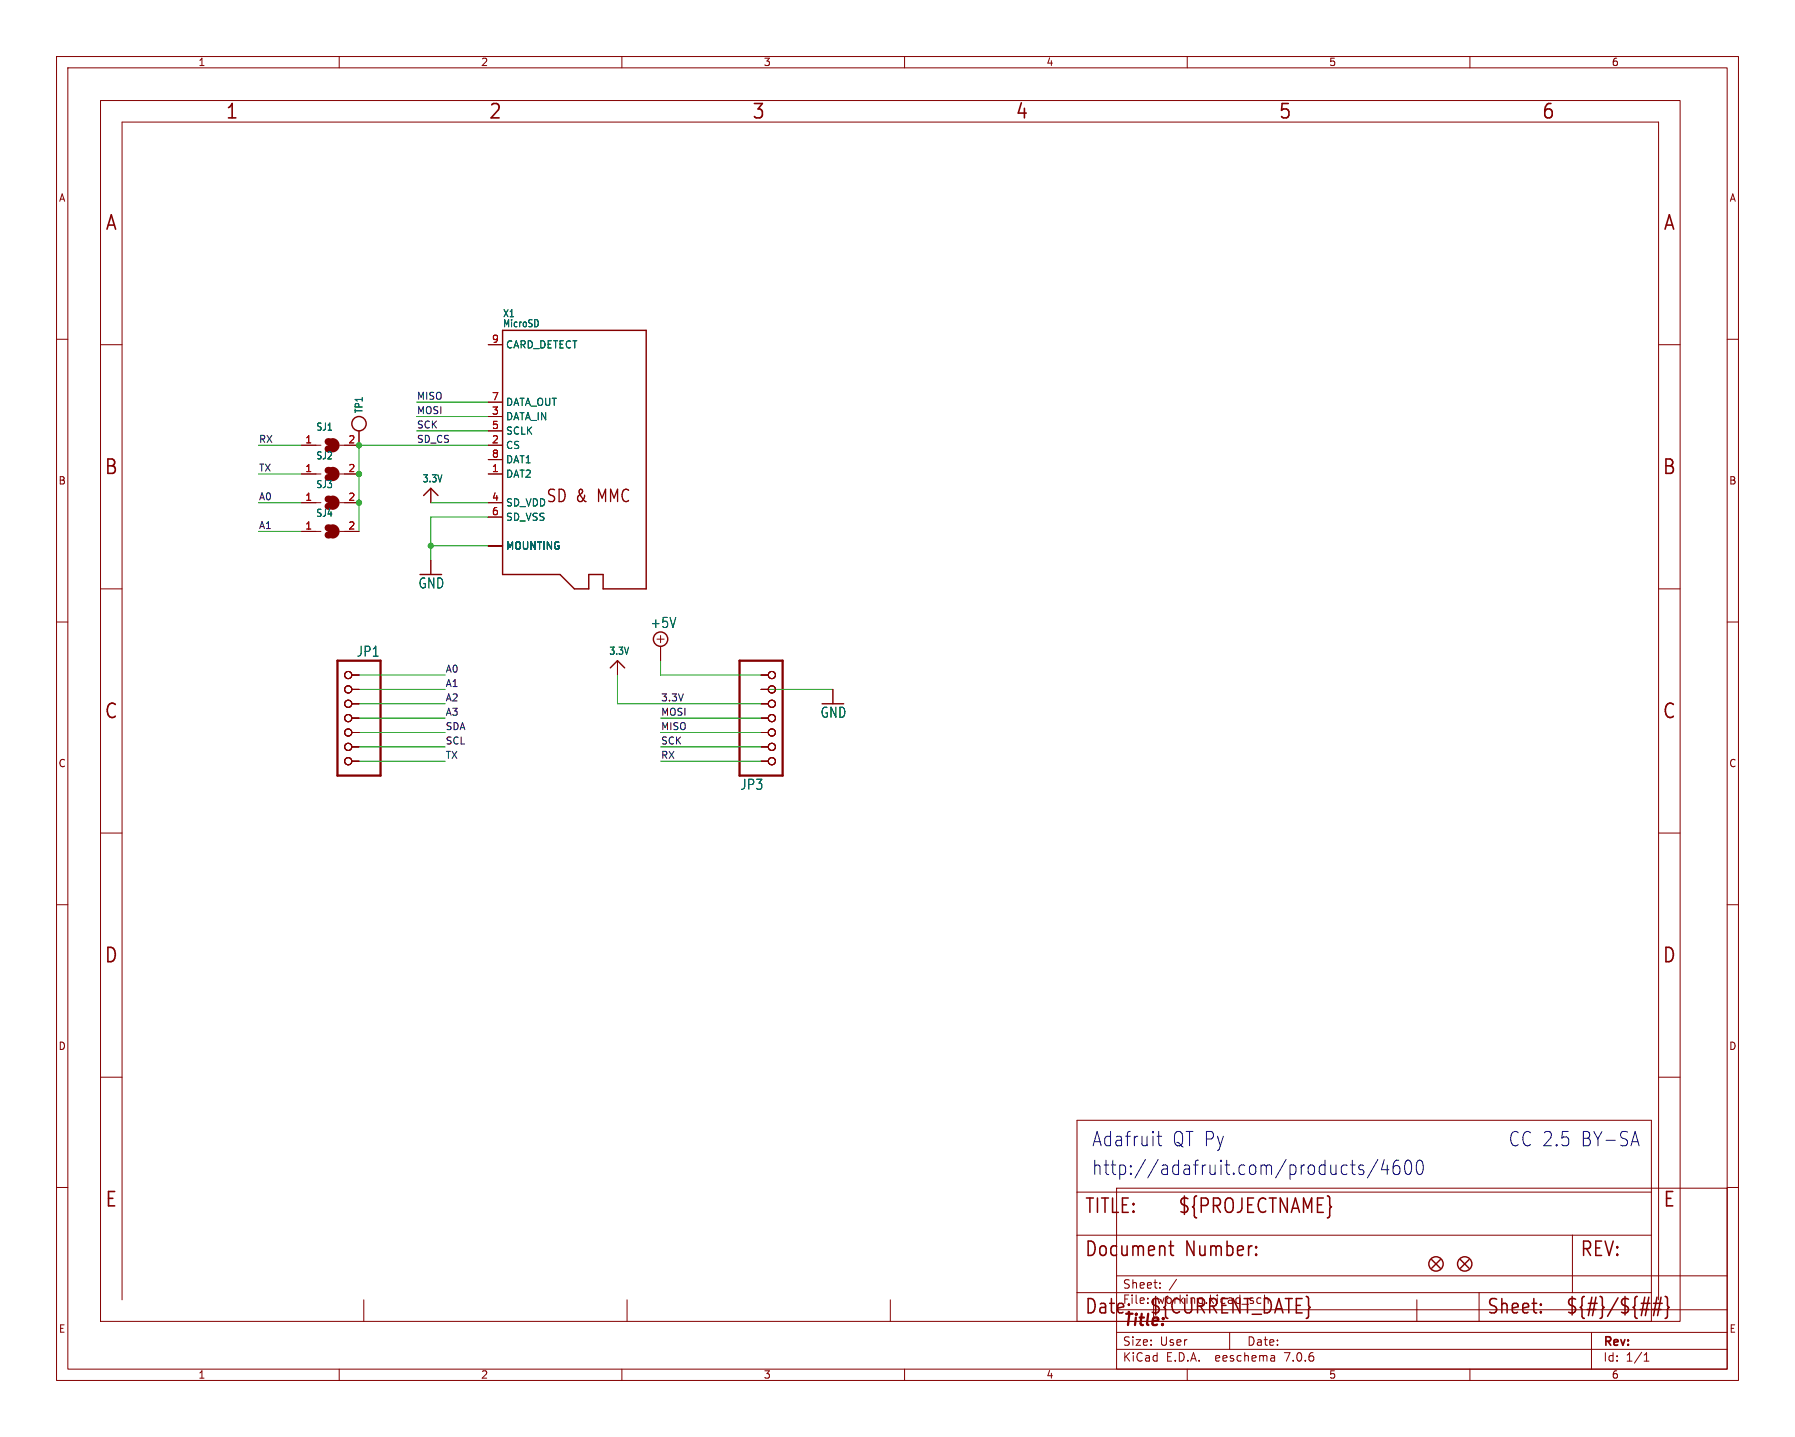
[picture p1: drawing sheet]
(kicad_sch (version 20230121) (generator eeschema)

 (paper "User" 317.5 254.127)

 (lib_symbols
  (symbol "working-eagle-import:+5V" (power) (in_bom yes) (on_board yes)
   (property "Reference" "#SUPPLY" (at 0 0 0) (effects (font (size 1.27 1.27)) hide))
   (property "Value" "+5V" (at -1.905 3.175 0) (effects (font (size 1.778 1.5113)) (justify left bottom)))
   (property "Footprint" "" (at 0 0 0) (effects (font (size 1.27 1.27)) hide))
   (property "Datasheet" "" (at 0 0 0) (effects (font (size 1.27 1.27)) hide))
   (property "ki_locked" "" (at 0 0 0) (effects (font (size 1.27 1.27))))
   (symbol "+5V_1_0"
    (polyline (pts (xy -0.635 1.27) (xy 0.635 1.27)) (stroke (width 0.1524) (type solid)) (fill (type none)))
    (polyline (pts (xy 0 0.635) (xy 0 1.905)) (stroke (width 0.1524) (type solid)) (fill (type none)))
    (circle (center 0 1.27) (radius 1.27) (stroke (width 0.254) (type solid)) (fill (type none)))
    (pin power_in line (at 0 -2.54 90) (length 2.54) (name "+5V" (effects (font (size 0 0)))) (number "1" (effects (font (size 0 0)))))))
  (symbol "working-eagle-import:3.3V" (power) (in_bom yes) (on_board yes)
   (property "Reference" "" (at 0 0 0) (effects (font (size 1.27 1.27)) hide))
   (property "Value" "3.3V" (at -1.524 1.016 0) (effects (font (size 1.27 1.0795)) (justify left bottom)))
   (property "Footprint" "" (at 0 0 0) (effects (font (size 1.27 1.27)) hide))
   (property "Datasheet" "" (at 0 0 0) (effects (font (size 1.27 1.27)) hide))
   (property "ki_locked" "" (at 0 0 0) (effects (font (size 1.27 1.27))))
   (symbol "3.3V_1_0"
    (polyline (pts (xy -1.27 -1.27) (xy 0 0)) (stroke (width 0.254) (type solid)) (fill (type none)))
    (polyline (pts (xy 0 0) (xy 1.27 -1.27)) (stroke (width 0.254) (type solid)) (fill (type none)))
    (pin power_in line (at 0 -2.54 90) (length 2.54) (name "3.3V" (effects (font (size 0 0)))) (number "1" (effects (font (size 0 0)))))))
  (symbol "working-eagle-import:FIDUCIAL_1MM" (in_bom yes) (on_board yes)
   (property "Reference" "FID" (at 0 0 0) (effects (font (size 1.27 1.27)) hide))
   (property "Value" "" (at 0 0 0) (effects (font (size 1.27 1.27)) hide))
   (property "Footprint" "working:FIDUCIAL_1MM" (at 0 0 0) (effects (font (size 1.27 1.27)) hide))
   (property "Datasheet" "" (at 0 0 0) (effects (font (size 1.27 1.27)) hide))
   (property "ki_locked" "" (at 0 0 0) (effects (font (size 1.27 1.27))))
   (symbol "FIDUCIAL_1MM_1_0"
    (polyline (pts (xy -0.762 0.762) (xy 0.762 -0.762)) (stroke (width 0.254) (type solid)) (fill (type none)))
    (polyline (pts (xy 0.762 0.762) (xy -0.762 -0.762)) (stroke (width 0.254) (type solid)) (fill (type none)))
    (circle (center 0 0) (radius 1.27) (stroke (width 0.254) (type solid)) (fill (type none)))))
  (symbol "working-eagle-import:FRAME_A_L" (in_bom yes) (on_board yes)
   (property "Reference" "#FRAME" (at 0 0 0) (effects (font (size 1.27 1.27)) hide))
   (property "Value" "" (at 0 0 0) (effects (font (size 1.27 1.27)) hide))
   (property "Footprint" "" (at 0 0 0) (effects (font (size 1.27 1.27)) hide))
   (property "Datasheet" "" (at 0 0 0) (effects (font (size 1.27 1.27)) hide))
   (property "ki_locked" "" (at 0 0 0) (effects (font (size 1.27 1.27))))
   (symbol "FRAME_A_L_1_0"
    (polyline (pts (xy 0 43.18) (xy 3.81 43.18)) (stroke (width 0) (type default)) (fill (type none)))
    (polyline (pts (xy 0 86.36) (xy 3.81 86.36)) (stroke (width 0) (type default)) (fill (type none)))
    (polyline (pts (xy 0 129.54) (xy 3.81 129.54)) (stroke (width 0) (type default)) (fill (type none)))
    (polyline (pts (xy 0 172.72) (xy 3.81 172.72)) (stroke (width 0) (type default)) (fill (type none)))
    (polyline (pts (xy 3.81 3.81) (xy 3.81 212.09)) (stroke (width 0) (type default)) (fill (type none)))
    (polyline (pts (xy 46.5667 0) (xy 46.5667 3.81)) (stroke (width 0) (type default)) (fill (type none)))
    (polyline (pts (xy 93.1333 0) (xy 93.1333 3.81)) (stroke (width 0) (type default)) (fill (type none)))
    (polyline (pts (xy 139.7 0) (xy 139.7 3.81)) (stroke (width 0) (type default)) (fill (type none)))
    (polyline (pts (xy 186.2667 0) (xy 186.2667 3.81)) (stroke (width 0) (type default)) (fill (type none)))
    (polyline (pts (xy 232.8333 0) (xy 232.8333 3.81)) (stroke (width 0) (type default)) (fill (type none)))
    (polyline (pts (xy 275.59 3.81) (xy 275.59 212.09)) (stroke (width 0) (type default)) (fill (type none)))
    (polyline (pts (xy 275.59 43.18) (xy 279.4 43.18)) (stroke (width 0) (type default)) (fill (type none)))
    (polyline (pts (xy 275.59 86.36) (xy 279.4 86.36)) (stroke (width 0) (type default)) (fill (type none)))
    (polyline (pts (xy 275.59 129.54) (xy 279.4 129.54)) (stroke (width 0) (type default)) (fill (type none)))
    (polyline (pts (xy 275.59 172.72) (xy 279.4 172.72)) (stroke (width 0) (type default)) (fill (type none)))
    (polyline (pts (xy 275.59 212.09) (xy 3.81 212.09)) (stroke (width 0) (type default)) (fill (type none)))
    (polyline (pts (xy 0 0) (xy 279.4 0) (xy 279.4 215.9) (xy 0 215.9) (xy 0 0)) (stroke (width 0) (type default)) (fill (type none)))
    (text "1" (at 23.2833 213.995 0) (effects (font (size 2.54 2.286))))
    (text "2" (at 69.85 213.995 0) (effects (font (size 2.54 2.286))))
    (text "3" (at 116.4167 213.995 0) (effects (font (size 2.54 2.286))))
    (text "4" (at 162.9833 213.995 0) (effects (font (size 2.54 2.286))))
    (text "5" (at 209.55 213.995 0) (effects (font (size 2.54 2.286))))
    (text "6" (at 256.1167 213.995 0) (effects (font (size 2.54 2.286))))
    (text "A" (at 1.905 194.31 0) (effects (font (size 2.54 2.286))))
    (text "A" (at 277.495 194.31 0) (effects (font (size 2.54 2.286))))
    (text "B" (at 1.905 151.13 0) (effects (font (size 2.54 2.286))))
    (text "B" (at 277.495 151.13 0) (effects (font (size 2.54 2.286))))
    (text "C" (at 1.905 107.95 0) (effects (font (size 2.54 2.286))))
    (text "C" (at 277.495 107.95 0) (effects (font (size 2.54 2.286))))
    (text "D" (at 1.905 64.77 0) (effects (font (size 2.54 2.286))))
    (text "D" (at 277.495 64.77 0) (effects (font (size 2.54 2.286))))
    (text "E" (at 1.905 21.59 0) (effects (font (size 2.54 2.286))))
    (text "E" (at 277.495 21.59 0) (effects (font (size 2.54 2.286)))))
   (symbol "FRAME_A_L_2_0"
    (polyline (pts (xy 0 0) (xy 0 5.08)) (stroke (width 0.1016) (type solid)) (fill (type none)))
    (polyline (pts (xy 0 0) (xy 71.12 0)) (stroke (width 0.1016) (type solid)) (fill (type none)))
    (polyline (pts (xy 0 5.08) (xy 0 15.24)) (stroke (width 0.1016) (type solid)) (fill (type none)))
    (polyline (pts (xy 0 5.08) (xy 71.12 5.08)) (stroke (width 0.1016) (type solid)) (fill (type none)))
    (polyline (pts (xy 0 15.24) (xy 0 22.86)) (stroke (width 0.1016) (type solid)) (fill (type none)))
    (polyline (pts (xy 0 22.86) (xy 0 35.56)) (stroke (width 0.1016) (type solid)) (fill (type none)))
    (polyline (pts (xy 0 22.86) (xy 101.6 22.86)) (stroke (width 0.1016) (type solid)) (fill (type none)))
    (polyline (pts (xy 71.12 0) (xy 101.6 0)) (stroke (width 0.1016) (type solid)) (fill (type none)))
    (polyline (pts (xy 71.12 5.08) (xy 71.12 0)) (stroke (width 0.1016) (type solid)) (fill (type none)))
    (polyline (pts (xy 71.12 5.08) (xy 87.63 5.08)) (stroke (width 0.1016) (type solid)) (fill (type none)))
    (polyline (pts (xy 87.63 5.08) (xy 101.6 5.08)) (stroke (width 0.1016) (type solid)) (fill (type none)))
    (polyline (pts (xy 87.63 15.24) (xy 0 15.24)) (stroke (width 0.1016) (type solid)) (fill (type none)))
    (polyline (pts (xy 87.63 15.24) (xy 87.63 5.08)) (stroke (width 0.1016) (type solid)) (fill (type none)))
    (polyline (pts (xy 101.6 5.08) (xy 101.6 0)) (stroke (width 0.1016) (type solid)) (fill (type none)))
    (polyline (pts (xy 101.6 15.24) (xy 87.63 15.24)) (stroke (width 0.1016) (type solid)) (fill (type none)))
    (polyline (pts (xy 101.6 15.24) (xy 101.6 5.08)) (stroke (width 0.1016) (type solid)) (fill (type none)))
    (polyline (pts (xy 101.6 22.86) (xy 101.6 15.24)) (stroke (width 0.1016) (type solid)) (fill (type none)))
    (polyline (pts (xy 101.6 35.56) (xy 0 35.56)) (stroke (width 0.1016) (type solid)) (fill (type none)))
    (polyline (pts (xy 101.6 35.56) (xy 101.6 22.86)) (stroke (width 0.1016) (type solid)) (fill (type none)))
    (text "${#}/${##}" (at 86.36 1.27 0) (effects (font (size 2.54 2.159)) (justify left bottom)))
    (text "${CURRENT_DATE}" (at 12.7 1.27 0) (effects (font (size 2.54 2.159)) (justify left bottom)))
    (text "${PROJECTNAME}" (at 17.78 19.05 0) (effects (font (size 2.54 2.159)) (justify left bottom)))
    (text "Date:" (at 1.27 1.27 0) (effects (font (size 2.54 2.159)) (justify left bottom)))
    (text "Document Number:" (at 1.27 11.43 0) (effects (font (size 2.54 2.159)) (justify left bottom)))
    (text "REV:" (at 88.9 11.43 0) (effects (font (size 2.54 2.159)) (justify left bottom)))
    (text "Sheet:" (at 72.39 1.27 0) (effects (font (size 2.54 2.159)) (justify left bottom)))
    (text "TITLE:" (at 1.27 19.05 0) (effects (font (size 2.54 2.159)) (justify left bottom)))))
  (symbol "working-eagle-import:GND" (power) (in_bom yes) (on_board yes)
   (property "Reference" "#GND" (at 0 0 0) (effects (font (size 1.27 1.27)) hide))
   (property "Value" "GND" (at -2.54 -2.54 0) (effects (font (size 1.778 1.5113)) (justify left bottom)))
   (property "Footprint" "" (at 0 0 0) (effects (font (size 1.27 1.27)) hide))
   (property "Datasheet" "" (at 0 0 0) (effects (font (size 1.27 1.27)) hide))
   (property "ki_locked" "" (at 0 0 0) (effects (font (size 1.27 1.27))))
   (symbol "GND_1_0"
    (polyline (pts (xy -1.905 0) (xy 1.905 0)) (stroke (width 0.254) (type solid)) (fill (type none)))
    (pin power_in line (at 0 2.54 270) (length 2.54) (name "GND" (effects (font (size 0 0)))) (number "1" (effects (font (size 0 0)))))))
  (symbol "working-eagle-import:HEADER-1X7_CASTEL" (in_bom yes) (on_board yes)
   (property "Reference" "JP" (at -6.35 10.795 0) (effects (font (size 1.778 1.5113)) (justify left bottom)))
   (property "Value" "" (at -6.35 -12.7 0) (effects (font (size 1.778 1.5113)) (justify left bottom)))
   (property "Footprint" "working:1X07_CASTEL" (at 0 0 0) (effects (font (size 1.27 1.27)) hide))
   (property "Datasheet" "" (at 0 0 0) (effects (font (size 1.27 1.27)) hide))
   (property "ki_locked" "" (at 0 0 0) (effects (font (size 1.27 1.27))))
   (symbol "HEADER-1X7_CASTEL_1_0"
    (polyline (pts (xy -6.35 -10.16) (xy 1.27 -10.16)) (stroke (width 0.4064) (type solid)) (fill (type none)))
    (polyline (pts (xy -6.35 10.16) (xy -6.35 -10.16)) (stroke (width 0.4064) (type solid)) (fill (type none)))
    (polyline (pts (xy 1.27 -10.16) (xy 1.27 10.16)) (stroke (width 0.4064) (type solid)) (fill (type none)))
    (polyline (pts (xy 1.27 10.16) (xy -6.35 10.16)) (stroke (width 0.4064) (type solid)) (fill (type none)))
    (pin passive inverted (at -2.54 7.62 0) (length 2.54) (name "1" (effects (font (size 0 0)))) (number "1" (effects (font (size 0 0)))))
    (pin passive inverted (at -2.54 7.62 0) (length 2.54) (name "1" (effects (font (size 0 0)))) (number "1C" (effects (font (size 0 0)))))
    (pin passive inverted (at -2.54 5.08 0) (length 2.54) (name "2" (effects (font (size 0 0)))) (number "2" (effects (font (size 0 0)))))
    (pin passive inverted (at -2.54 5.08 0) (length 2.54) (name "2" (effects (font (size 0 0)))) (number "2C" (effects (font (size 0 0)))))
    (pin passive inverted (at -2.54 2.54 0) (length 2.54) (name "3" (effects (font (size 0 0)))) (number "3" (effects (font (size 0 0)))))
    (pin passive inverted (at -2.54 2.54 0) (length 2.54) (name "3" (effects (font (size 0 0)))) (number "3C" (effects (font (size 0 0)))))
    (pin passive inverted (at -2.54 0 0) (length 2.54) (name "4" (effects (font (size 0 0)))) (number "4" (effects (font (size 0 0)))))
    (pin passive inverted (at -2.54 0 0) (length 2.54) (name "4" (effects (font (size 0 0)))) (number "4C" (effects (font (size 0 0)))))
    (pin passive inverted (at -2.54 -2.54 0) (length 2.54) (name "5" (effects (font (size 0 0)))) (number "5" (effects (font (size 0 0)))))
    (pin passive inverted (at -2.54 -2.54 0) (length 2.54) (name "5" (effects (font (size 0 0)))) (number "5C" (effects (font (size 0 0)))))
    (pin passive inverted (at -2.54 -5.08 0) (length 2.54) (name "6" (effects (font (size 0 0)))) (number "6" (effects (font (size 0 0)))))
    (pin passive inverted (at -2.54 -5.08 0) (length 2.54) (name "6" (effects (font (size 0 0)))) (number "6C" (effects (font (size 0 0)))))
    (pin passive inverted (at -2.54 -7.62 0) (length 2.54) (name "7" (effects (font (size 0 0)))) (number "7" (effects (font (size 0 0)))))
    (pin passive inverted (at -2.54 -7.62 0) (length 2.54) (name "7" (effects (font (size 0 0)))) (number "7C" (effects (font (size 0 0)))))))
  (symbol "working-eagle-import:MICROSD104031-0811" (in_bom yes) (on_board yes)
   (property "Reference" "X" (at -12.7 22.606 0) (effects (font (size 1.27 1.0795)) (justify left bottom)))
   (property "Value" "" (at -12.7 20.828 0) (effects (font (size 1.27 1.0795)) (justify left bottom)))
   (property "Footprint" "working:MOLEX_104031-0811" (at 0 0 0) (effects (font (size 1.27 1.27)) hide))
   (property "Datasheet" "" (at 0 0 0) (effects (font (size 1.27 1.27)) hide))
   (property "ki_locked" "" (at 0 0 0) (effects (font (size 1.27 1.27))))
   (symbol "MICROSD104031-0811_1_0"
    (polyline (pts (xy -12.7 -22.86) (xy -2.54 -22.86)) (stroke (width 0.254) (type solid)) (fill (type none)))
    (polyline (pts (xy -12.7 20.32) (xy -12.7 -22.86)) (stroke (width 0.254) (type solid)) (fill (type none)))
    (polyline (pts (xy -2.54 -22.86) (xy 0 -25.4)) (stroke (width 0.254) (type solid)) (fill (type none)))
    (polyline (pts (xy 0 -25.4) (xy 2.54 -25.4)) (stroke (width 0.254) (type solid)) (fill (type none)))
    (polyline (pts (xy 2.54 -25.4) (xy 2.54 -22.86)) (stroke (width 0.254) (type solid)) (fill (type none)))
    (polyline (pts (xy 2.54 -22.86) (xy 5.08 -22.86)) (stroke (width 0.254) (type solid)) (fill (type none)))
    (polyline (pts (xy 5.08 -25.4) (xy 12.7 -25.4)) (stroke (width 0.254) (type solid)) (fill (type none)))
    (polyline (pts (xy 5.08 -22.86) (xy 5.08 -25.4)) (stroke (width 0.254) (type solid)) (fill (type none)))
    (polyline (pts (xy 12.7 -25.4) (xy 12.7 20.32)) (stroke (width 0.254) (type solid)) (fill (type none)))
    (polyline (pts (xy 12.7 20.32) (xy -12.7 20.32)) (stroke (width 0.254) (type solid)) (fill (type none)))
    (text "SD & MMC" (at -5.08 -10.16 0) (effects (font (size 2.1844 1.8567)) (justify left bottom)))
    (pin bidirectional line (at -15.24 -5.08 0) (length 2.54) (name "DAT2" (effects (font (size 1.27 1.27)))) (number "1" (effects (font (size 1.27 1.27)))))
    (pin passive line (at -15.24 -17.78 0) (length 2.54) (name "MOUNTING" (effects (font (size 1.27 1.27)))) (number "10" (effects (font (size 0 0)))))
    (pin input line (at -15.24 0 0) (length 2.54) (name "CS" (effects (font (size 1.27 1.27)))) (number "2" (effects (font (size 1.27 1.27)))))
    (pin input line (at -15.24 5.08 0) (length 2.54) (name "DATA_IN" (effects (font (size 1.27 1.27)))) (number "3" (effects (font (size 1.27 1.27)))))
    (pin power_in line (at -15.24 -10.16 0) (length 2.54) (name "SD_VDD" (effects (font (size 1.27 1.27)))) (number "4" (effects (font (size 1.27 1.27)))))
    (pin input line (at -15.24 2.54 0) (length 2.54) (name "SCLK" (effects (font (size 1.27 1.27)))) (number "5" (effects (font (size 1.27 1.27)))))
    (pin power_in line (at -15.24 -12.7 0) (length 2.54) (name "SD_VSS" (effects (font (size 1.27 1.27)))) (number "6" (effects (font (size 1.27 1.27)))))
    (pin output line (at -15.24 7.62 0) (length 2.54) (name "DATA_OUT" (effects (font (size 1.27 1.27)))) (number "7" (effects (font (size 1.27 1.27)))))
    (pin bidirectional line (at -15.24 -2.54 0) (length 2.54) (name "DAT1" (effects (font (size 1.27 1.27)))) (number "8" (effects (font (size 1.27 1.27)))))
    (pin passive line (at -15.24 17.78 0) (length 2.54) (name "CARD_DETECT" (effects (font (size 1.27 1.27)))) (number "9" (effects (font (size 1.27 1.27)))))
    (pin passive line (at -15.24 -17.78 0) (length 2.54) (name "MOUNTING" (effects (font (size 1.27 1.27)))) (number "G1" (effects (font (size 0 0)))))
    (pin passive line (at -15.24 -17.78 0) (length 2.54) (name "MOUNTING" (effects (font (size 1.27 1.27)))) (number "G2" (effects (font (size 0 0)))))
    (pin passive line (at -15.24 -17.78 0) (length 2.54) (name "MOUNTING" (effects (font (size 1.27 1.27)))) (number "G3" (effects (font (size 0 0)))))
    (pin passive line (at -15.24 -17.78 0) (length 2.54) (name "MOUNTING" (effects (font (size 1.27 1.27)))) (number "G4" (effects (font (size 0 0)))))))
  (symbol "working-eagle-import:SOLDERJUMPER" (in_bom yes) (on_board yes)
   (property "Reference" "SJ" (at -2.54 2.54 0) (effects (font (size 1.27 1.0795)) (justify left bottom)))
   (property "Value" "" (at -2.54 -3.81 0) (effects (font (size 1.27 1.0795)) (justify left bottom)))
   (property "Footprint" "working:SOLDERJUMPER_ARROW_NOPASTE" (at 0 0 0) (effects (font (size 1.27 1.27)) hide))
   (property "Datasheet" "" (at 0 0 0) (effects (font (size 1.27 1.27)) hide))
   (property "ki_locked" "" (at 0 0 0) (effects (font (size 1.27 1.27))))
   (symbol "SOLDERJUMPER_1_0"
    (arc (start -0.381 -0.635) (mid 0.2541 -0.0001) (end -0.3808 0.635) (stroke (width 1.27) (type solid)) (fill (type none)))
    (polyline (pts (xy -2.54 0) (xy -1.651 0)) (stroke (width 0.1524) (type solid)) (fill (type none)))
    (polyline (pts (xy 2.54 0) (xy 1.651 0)) (stroke (width 0.1524) (type solid)) (fill (type none)))
    (arc (start 0.3808 -0.635) (mid 1.0132 -0.0001) (end 0.381 0.635) (stroke (width 1.27) (type solid)) (fill (type none)))
    (pin passive line (at -5.08 0 0) (length 2.54) (name "1" (effects (font (size 0 0)))) (number "1" (effects (font (size 1.27 1.27)))))
    (pin passive line (at 5.08 0 180) (length 2.54) (name "2" (effects (font (size 0 0)))) (number "2" (effects (font (size 1.27 1.27)))))))
  (symbol "working-eagle-import:SOLDERJUMPERCLOSED" (in_bom yes) (on_board yes)
   (property "Reference" "SJ" (at -2.54 2.54 0) (effects (font (size 1.27 1.0795)) (justify left bottom)))
   (property "Value" "" (at -2.54 -3.81 0) (effects (font (size 1.27 1.0795)) (justify left bottom)))
   (property "Footprint" "working:SOLDERJUMPER_CLOSEDWIRE" (at 0 0 0) (effects (font (size 1.27 1.27)) hide))
   (property "Datasheet" "" (at 0 0 0) (effects (font (size 1.27 1.27)) hide))
   (property "ki_locked" "" (at 0 0 0) (effects (font (size 1.27 1.27))))
   (symbol "SOLDERJUMPERCLOSED_1_0"
    (arc (start -0.381 -0.635) (mid 0.2541 -0.0001) (end -0.3808 0.635) (stroke (width 1.27) (type solid)) (fill (type none)))
    (polyline (pts (xy -2.54 0) (xy -1.651 0)) (stroke (width 0.1524) (type solid)) (fill (type none)))
    (polyline (pts (xy 2.54 0) (xy 1.651 0)) (stroke (width 0.1524) (type solid)) (fill (type none)))
    (arc (start 0.3808 -0.635) (mid 1.0132 -0.0001) (end 0.381 0.635) (stroke (width 1.27) (type solid)) (fill (type none)))
    (pin passive line (at -5.08 0 0) (length 2.54) (name "1" (effects (font (size 0 0)))) (number "1" (effects (font (size 1.27 1.27)))))
    (pin passive line (at 5.08 0 180) (length 2.54) (name "2" (effects (font (size 0 0)))) (number "2" (effects (font (size 1.27 1.27)))))))
  (symbol "working-eagle-import:TESTPOINTPAD1MM" (in_bom yes) (on_board yes)
   (property "Reference" "TP" (at 0 5.588 90) (effects (font (size 1.27 1.0795)) (justify left)))
   (property "Value" "" (at 1.651 5.588 90) (effects (font (size 1.27 1.0795)) (justify left)))
   (property "Footprint" "working:TESTPOINT_PAD_1MM" (at 0 0 0) (effects (font (size 1.27 1.27)) hide))
   (property "Datasheet" "" (at 0 0 0) (effects (font (size 1.27 1.27)) hide))
   (property "ki_locked" "" (at 0 0 0) (effects (font (size 1.27 1.27))))
   (symbol "TESTPOINTPAD1MM_1_0"
    (circle (center 0 3.81) (radius 1.27) (stroke (width 0.254) (type solid)) (fill (type none)))
    (pin bidirectional line (at 0 0 90) (length 2.54) (name "P$1" (effects (font (size 0 0)))) (number "P$1" (effects (font (size 0 0))))))))

 (junction (at 63.5 88.9) (diameter 0) (color 0 0 0 0))
 (junction (at 63.5 78.74) (diameter 0) (color 0 0 0 0))
 (junction (at 76.2 96.52) (diameter 0) (color 0 0 0 0))
 (junction (at 63.5 83.82) (diameter 0) (color 0 0 0 0))

 (wire (pts (xy 78.74 129.54) (xy 63.5 129.54)) (stroke (width 0.1524) (type solid)))
 (wire (pts (xy 53.34 83.82) (xy 45.72 83.82)) (stroke (width 0.1524) (type solid)))
 (wire (pts (xy 134.62 124.46) (xy 109.22 124.46)) (stroke (width 0.1524) (type solid)))
 (wire (pts (xy 116.84 127) (xy 134.62 127)) (stroke (width 0.1524) (type solid)))
 (wire (pts (xy 86.36 71.12) (xy 73.66 71.12)) (stroke (width 0.1524) (type solid)))
 (wire (pts (xy 63.5 83.82) (xy 63.5 88.9)) (stroke (width 0.1524) (type solid)))
 (wire (pts (xy 86.36 88.9) (xy 76.2 88.9)) (stroke (width 0.1524) (type solid)))
 (wire (pts (xy 86.36 76.2) (xy 73.66 76.2)) (stroke (width 0.1524) (type solid)))
 (wire (pts (xy 76.2 91.44) (xy 76.2 96.52)) (stroke (width 0.1524) (type solid)))
 (wire (pts (xy 109.22 124.46) (xy 109.22 119.38)) (stroke (width 0.1524) (type solid)))
 (wire (pts (xy 63.5 78.74) (xy 86.36 78.74)) (stroke (width 0.1524) (type solid)))
 (wire (pts (xy 45.72 88.9) (xy 53.34 88.9)) (stroke (width 0.1524) (type solid)))
 (wire (pts (xy 63.5 78.74) (xy 63.5 83.82)) (stroke (width 0.1524) (type solid)))
 (wire (pts (xy 63.5 121.92) (xy 78.74 121.92)) (stroke (width 0.1524) (type solid)))
 (wire (pts (xy 63.5 127) (xy 78.74 127)) (stroke (width 0.1524) (type solid)))
 (wire (pts (xy 53.34 93.98) (xy 45.72 93.98)) (stroke (width 0.1524) (type solid)))
 (wire (pts (xy 78.74 134.62) (xy 63.5 134.62)) (stroke (width 0.1524) (type solid)))
 (wire (pts (xy 134.62 134.62) (xy 116.84 134.62)) (stroke (width 0.1524) (type solid)))
 (wire (pts (xy 76.2 96.52) (xy 76.2 99.06)) (stroke (width 0.1524) (type solid)))
 (wire (pts (xy 116.84 132.08) (xy 134.62 132.08)) (stroke (width 0.1524) (type solid)))
 (wire (pts (xy 76.2 96.52) (xy 86.36 96.52)) (stroke (width 0.1524) (type solid)))
 (wire (pts (xy 134.62 119.38) (xy 116.84 119.38)) (stroke (width 0.1524) (type solid)))
 (wire (pts (xy 134.62 121.92) (xy 147.32 121.92)) (stroke (width 0.1524) (type solid)))
 (wire (pts (xy 73.66 73.66) (xy 86.36 73.66)) (stroke (width 0.1524) (type solid)))
 (wire (pts (xy 63.5 132.08) (xy 78.74 132.08)) (stroke (width 0.1524) (type solid)))
 (wire (pts (xy 63.5 119.38) (xy 78.74 119.38)) (stroke (width 0.1524) (type solid)))
 (wire (pts (xy 78.74 124.46) (xy 63.5 124.46)) (stroke (width 0.1524) (type solid)))
 (wire (pts (xy 53.34 78.74) (xy 45.72 78.74)) (stroke (width 0.1524) (type solid)))
 (wire (pts (xy 116.84 119.38) (xy 116.84 116.84)) (stroke (width 0.1524) (type solid)))
 (wire (pts (xy 86.36 91.44) (xy 76.2 91.44)) (stroke (width 0.1524) (type solid)))
 (wire (pts (xy 63.5 88.9) (xy 63.5 93.98)) (stroke (width 0.1524) (type solid)))
 (wire (pts (xy 134.62 129.54) (xy 116.84 129.54)) (stroke (width 0.1524) (type solid)))

 (text "http://adafruit.com/products/4600" (at 193.04 208.28 0) (effects (font (size 2.54 2.159)) (justify left bottom)))
 (text "CC 2.5 BY-SA" (at 266.7 203.2 0) (effects (font (size 2.54 2.159)) (justify left bottom)))
 (text "Adafruit QT Py" (at 193.04 203.2 0) (effects (font (size 2.54 2.159)) (justify left bottom)))

 (label "A0" (at 78.74 119.38 0) (fields_autoplaced) (effects (font (size 1.2446 1.2446)) (justify left bottom)))
 (label "MISO" (at 116.84 129.54 0) (fields_autoplaced) (effects (font (size 1.2446 1.2446)) (justify left bottom)))
 (label "SCK" (at 116.84 132.08 0) (fields_autoplaced) (effects (font (size 1.2446 1.2446)) (justify left bottom)))
 (label "A1" (at 78.74 121.92 0) (fields_autoplaced) (effects (font (size 1.2446 1.2446)) (justify left bottom)))
 (label "MOSI" (at 116.84 127 0) (fields_autoplaced) (effects (font (size 1.2446 1.2446)) (justify left bottom)))
 (label "SCL" (at 78.74 132.08 0) (fields_autoplaced) (effects (font (size 1.2446 1.2446)) (justify left bottom)))
 (label "TX" (at 45.72 83.82 0) (fields_autoplaced) (effects (font (size 1.2446 1.2446)) (justify left bottom)))
 (label "3.3V" (at 116.84 124.46 0) (fields_autoplaced) (effects (font (size 1.2446 1.2446)) (justify left bottom)))
 (label "A0" (at 45.72 88.9 0) (fields_autoplaced) (effects (font (size 1.2446 1.2446)) (justify left bottom)))
 (label "SDA" (at 78.74 129.54 0) (fields_autoplaced) (effects (font (size 1.2446 1.2446)) (justify left bottom)))
 (label "A3" (at 78.74 127 0) (fields_autoplaced) (effects (font (size 1.2446 1.2446)) (justify left bottom)))
 (label "A2" (at 78.74 124.46 0) (fields_autoplaced) (effects (font (size 1.2446 1.2446)) (justify left bottom)))
 (label "RX" (at 45.72 78.74 0) (fields_autoplaced) (effects (font (size 1.2446 1.2446)) (justify left bottom)))
 (label "A1" (at 45.72 93.98 0) (fields_autoplaced) (effects (font (size 1.2446 1.2446)) (justify left bottom)))
 (label "RX" (at 116.84 134.62 0) (fields_autoplaced) (effects (font (size 1.2446 1.2446)) (justify left bottom)))
 (label "MOSI" (at 73.66 73.66 0) (fields_autoplaced) (effects (font (size 1.2446 1.2446)) (justify left bottom)))
 (label "SD_CS" (at 73.66 78.74 0) (fields_autoplaced) (effects (font (size 1.2446 1.2446)) (justify left bottom)))
 (label "TX" (at 78.74 134.62 0) (fields_autoplaced) (effects (font (size 1.2446 1.2446)) (justify left bottom)))
 (label "MISO" (at 73.66 71.12 0) (fields_autoplaced) (effects (font (size 1.2446 1.2446)) (justify left bottom)))
 (label "SCK" (at 73.66 76.2 0) (fields_autoplaced) (effects (font (size 1.2446 1.2446)) (justify left bottom)))

 (symbol (lib_id "working-eagle-import:HEADER-1X7_CASTEL") (at 137.16 127 0) (mirror x) (unit 1) (in_bom yes) (on_board yes) (dnp no)
  (property "Reference" "JP3" (at 130.81 137.795 0) (effects (font (size 1.778 1.5113)) (justify left bottom)))
  (property "Value" "HEADER-1X7_CASTEL" (at 130.81 114.3 0) (effects (font (size 1.778 1.5113)) (justify left bottom) hide))
  (property "Footprint" "working:1X07_CASTEL" (at 137.16 127 0) (effects (font (size 1.27 1.27)) hide))
  (property "Datasheet" "" (at 137.16 127 0) (effects (font (size 1.27 1.27)) hide)) (pin "1") (pin "1C") (pin "2") (pin "2C") (pin "3") (pin "3C") (pin "4") (pin "4C") (pin "5") (pin "5C") (pin "6") (pin "6C") (pin "7") (pin "7C"))

 (symbol (lib_id "working-eagle-import:FIDUCIAL_1MM") (at 259.08 223.52 0) (unit 1) (in_bom yes) (on_board yes) (dnp no)
  (property "Reference" "U$6" (at 259.08 223.52 0) (effects (font (size 1.27 1.27)) hide))
  (property "Value" "FIDUCIAL_1MM" (at 259.08 223.52 0) (effects (font (size 1.27 1.27)) hide))
  (property "Footprint" "working:FIDUCIAL_1MM" (at 259.08 223.52 0) (effects (font (size 1.27 1.27)) hide))
  (property "Datasheet" "" (at 259.08 223.52 0) (effects (font (size 1.27 1.27)) hide)))

 (symbol (lib_id "working-eagle-import:FRAME_A_L") (at 17.78 233.68 0) (unit 1) (in_bom yes) (on_board yes) (dnp no)
  (property "Reference" "#FRAME1" (at 17.78 233.68 0) (effects (font (size 1.27 1.27)) hide))
  (property "Value" "FRAME_A_L" (at 17.78 233.68 0) (effects (font (size 1.27 1.27)) hide))
  (property "Footprint" "" (at 17.78 233.68 0) (effects (font (size 1.27 1.27)) hide))
  (property "Datasheet" "" (at 17.78 233.68 0) (effects (font (size 1.27 1.27)) hide)))

 (symbol (lib_id "working-eagle-import:SOLDERJUMPER") (at 58.42 78.74 0) (unit 1) (in_bom yes) (on_board yes) (dnp no)
  (property "Reference" "SJ1" (at 55.88 76.2 0) (effects (font (size 1.27 1.0795)) (justify left bottom)))
  (property "Value" "SOLDERJUMPER" (at 55.88 82.55 0) (effects (font (size 1.27 1.0795)) (justify left bottom) hide))
  (property "Footprint" "working:SOLDERJUMPER_ARROW_NOPASTE" (at 58.42 78.74 0) (effects (font (size 1.27 1.27)) hide))
  (property "Datasheet" "" (at 58.42 78.74 0) (effects (font (size 1.27 1.27)) hide)) (pin "1") (pin "2"))

 (symbol (lib_id "working-eagle-import:HEADER-1X7_CASTEL") (at 60.96 127 0) (mirror y) (unit 1) (in_bom yes) (on_board yes) (dnp no)
  (property "Reference" "JP1" (at 67.31 116.205 0) (effects (font (size 1.778 1.5113)) (justify left bottom)))
  (property "Value" "HEADER-1X7_CASTEL" (at 67.31 139.7 0) (effects (font (size 1.778 1.5113)) (justify left bottom) hide))
  (property "Footprint" "working:1X07_CASTEL" (at 60.96 127 0) (effects (font (size 1.27 1.27)) hide))
  (property "Datasheet" "" (at 60.96 127 0) (effects (font (size 1.27 1.27)) hide)) (pin "1") (pin "1C") (pin "2") (pin "2C") (pin "3") (pin "3C") (pin "4") (pin "4C") (pin "5") (pin "5C") (pin "6") (pin "6C") (pin "7") (pin "7C"))

 (symbol (lib_id "working-eagle-import:SOLDERJUMPER") (at 58.42 93.98 0) (unit 1) (in_bom yes) (on_board yes) (dnp no)
  (property "Reference" "SJ4" (at 55.88 91.44 0) (effects (font (size 1.27 1.0795)) (justify left bottom)))
  (property "Value" "SOLDERJUMPER" (at 55.88 97.79 0) (effects (font (size 1.27 1.0795)) (justify left bottom) hide))
  (property "Footprint" "working:SOLDERJUMPER_ARROW_NOPASTE" (at 58.42 93.98 0) (effects (font (size 1.27 1.27)) hide))
  (property "Datasheet" "" (at 58.42 93.98 0) (effects (font (size 1.27 1.27)) hide)) (pin "1") (pin "2"))

 (symbol (lib_id "working-eagle-import:FRAME_A_L") (at 190.5 233.68 0) (unit 2) (in_bom yes) (on_board yes) (dnp no)
  (property "Reference" "#FRAME1" (at 190.5 233.68 0) (effects (font (size 1.27 1.27)) hide))
  (property "Value" "FRAME_A_L" (at 190.5 233.68 0) (effects (font (size 1.27 1.27)) hide))
  (property "Footprint" "" (at 190.5 233.68 0) (effects (font (size 1.27 1.27)) hide))
  (property "Datasheet" "" (at 190.5 233.68 0) (effects (font (size 1.27 1.27)) hide)))

 (symbol (lib_id "working-eagle-import:+5V") (at 116.84 114.3 0) (unit 1) (in_bom yes) (on_board yes) (dnp no)
  (property "Reference" "#SUPPLY3" (at 116.84 114.3 0) (effects (font (size 1.27 1.27)) hide))
  (property "Value" "+5V" (at 114.935 111.125 0) (effects (font (size 1.778 1.5113)) (justify left bottom)))
  (property "Footprint" "" (at 116.84 114.3 0) (effects (font (size 1.27 1.27)) hide))
  (property "Datasheet" "" (at 116.84 114.3 0) (effects (font (size 1.27 1.27)) hide)) (pin "1"))

 (symbol (lib_id "working-eagle-import:GND") (at 76.2 101.6 0) (mirror y) (unit 1) (in_bom yes) (on_board yes) (dnp no)
  (property "Reference" "#GND1" (at 76.2 101.6 0) (effects (font (size 1.27 1.27)) hide))
  (property "Value" "GND" (at 78.74 104.14 0) (effects (font (size 1.778 1.5113)) (justify left bottom)))
  (property "Footprint" "" (at 76.2 101.6 0) (effects (font (size 1.27 1.27)) hide))
  (property "Datasheet" "" (at 76.2 101.6 0) (effects (font (size 1.27 1.27)) hide)) (pin "1"))

 (symbol (lib_id "working-eagle-import:3.3V") (at 76.2 86.36 0) (unit 1) (in_bom yes) (on_board yes) (dnp no)
  (property "Reference" "#U$1" (at 76.2 86.36 0) (effects (font (size 1.27 1.27)) hide))
  (property "Value" "3.3V" (at 74.676 85.344 0) (effects (font (size 1.27 1.0795)) (justify left bottom)))
  (property "Footprint" "" (at 76.2 86.36 0) (effects (font (size 1.27 1.27)) hide))
  (property "Datasheet" "" (at 76.2 86.36 0) (effects (font (size 1.27 1.27)) hide)) (pin "1"))

 (symbol (lib_id "working-eagle-import:GND") (at 147.32 124.46 0) (mirror y) (unit 1) (in_bom yes) (on_board yes) (dnp no)
  (property "Reference" "#GND2" (at 147.32 124.46 0) (effects (font (size 1.27 1.27)) hide))
  (property "Value" "GND" (at 149.86 127 0) (effects (font (size 1.778 1.5113)) (justify left bottom)))
  (property "Footprint" "" (at 147.32 124.46 0) (effects (font (size 1.27 1.27)) hide))
  (property "Datasheet" "" (at 147.32 124.46 0) (effects (font (size 1.27 1.27)) hide)) (pin "1"))

 (symbol (lib_id "working-eagle-import:MICROSD104031-0811") (at 101.6 78.74 0) (unit 1) (in_bom yes) (on_board yes) (dnp no)
  (property "Reference" "X1" (at 88.9 56.134 0) (effects (font (size 1.27 1.0795)) (justify left bottom)))
  (property "Value" "MicroSD" (at 88.9 57.912 0) (effects (font (size 1.27 1.0795)) (justify left bottom)))
  (property "Footprint" "working:MOLEX_104031-0811" (at 101.6 78.74 0) (effects (font (size 1.27 1.27)) hide))
  (property "Datasheet" "" (at 101.6 78.74 0) (effects (font (size 1.27 1.27)) hide)) (pin "1") (pin "10") (pin "2") (pin "3") (pin "4") (pin "5") (pin "6") (pin "7") (pin "8") (pin "9") (pin "G1") (pin "G2") (pin "G3") (pin "G4"))

 (symbol (lib_id "working-eagle-import:3.3V") (at 109.22 116.84 0) (unit 1) (in_bom yes) (on_board yes) (dnp no)
  (property "Reference" "#U$4" (at 109.22 116.84 0) (effects (font (size 1.27 1.27)) hide))
  (property "Value" "3.3V" (at 107.696 115.824 0) (effects (font (size 1.27 1.0795)) (justify left bottom)))
  (property "Footprint" "" (at 109.22 116.84 0) (effects (font (size 1.27 1.27)) hide))
  (property "Datasheet" "" (at 109.22 116.84 0) (effects (font (size 1.27 1.27)) hide)) (pin "1"))

 (symbol (lib_id "working-eagle-import:SOLDERJUMPER") (at 58.42 88.9 0) (unit 1) (in_bom yes) (on_board yes) (dnp no)
  (property "Reference" "SJ3" (at 55.88 86.36 0) (effects (font (size 1.27 1.0795)) (justify left bottom)))
  (property "Value" "SOLDERJUMPER" (at 55.88 92.71 0) (effects (font (size 1.27 1.0795)) (justify left bottom) hide))
  (property "Footprint" "working:SOLDERJUMPER_ARROW_NOPASTE" (at 58.42 88.9 0) (effects (font (size 1.27 1.27)) hide))
  (property "Datasheet" "" (at 58.42 88.9 0) (effects (font (size 1.27 1.27)) hide)) (pin "1") (pin "2"))

 (symbol (lib_id "working-eagle-import:FIDUCIAL_1MM") (at 254 223.52 0) (unit 1) (in_bom yes) (on_board yes) (dnp no)
  (property "Reference" "U$8" (at 254 223.52 0) (effects (font (size 1.27 1.27)) hide))
  (property "Value" "FIDUCIAL_1MM" (at 254 223.52 0) (effects (font (size 1.27 1.27)) hide))
  (property "Footprint" "working:FIDUCIAL_1MM" (at 254 223.52 0) (effects (font (size 1.27 1.27)) hide))
  (property "Datasheet" "" (at 254 223.52 0) (effects (font (size 1.27 1.27)) hide)))

 (symbol (lib_id "working-eagle-import:TESTPOINTPAD1MM") (at 63.5 78.74 0) (unit 1) (in_bom yes) (on_board yes) (dnp no)
  (property "Reference" "TP1" (at 63.5 73.152 90) (effects (font (size 1.27 1.0795)) (justify left)))
  (property "Value" "TESTPOINTPAD1MM" (at 65.151 73.152 90) (effects (font (size 1.27 1.0795)) (justify left) hide))
  (property "Footprint" "working:TESTPOINT_PAD_1MM" (at 63.5 78.74 0) (effects (font (size 1.27 1.27)) hide))
  (property "Datasheet" "" (at 63.5 78.74 0) (effects (font (size 1.27 1.27)) hide)) (pin "P$1"))

 (symbol (lib_id "working-eagle-import:SOLDERJUMPERCLOSED") (at 58.42 83.82 0) (unit 1) (in_bom yes) (on_board yes) (dnp no)
  (property "Reference" "SJ2" (at 55.88 81.28 0) (effects (font (size 1.27 1.0795)) (justify left bottom)))
  (property "Value" "SOLDERJUMPERCLOSED" (at 55.88 87.63 0) (effects (font (size 1.27 1.0795)) (justify left bottom) hide))
  (property "Footprint" "working:SOLDERJUMPER_CLOSEDWIRE" (at 58.42 83.82 0) (effects (font (size 1.27 1.27)) hide))
  (property "Datasheet" "" (at 58.42 83.82 0) (effects (font (size 1.27 1.27)) hide)) (pin "1") (pin "2"))

 (sheet_instances (path "" (page "1"))))
